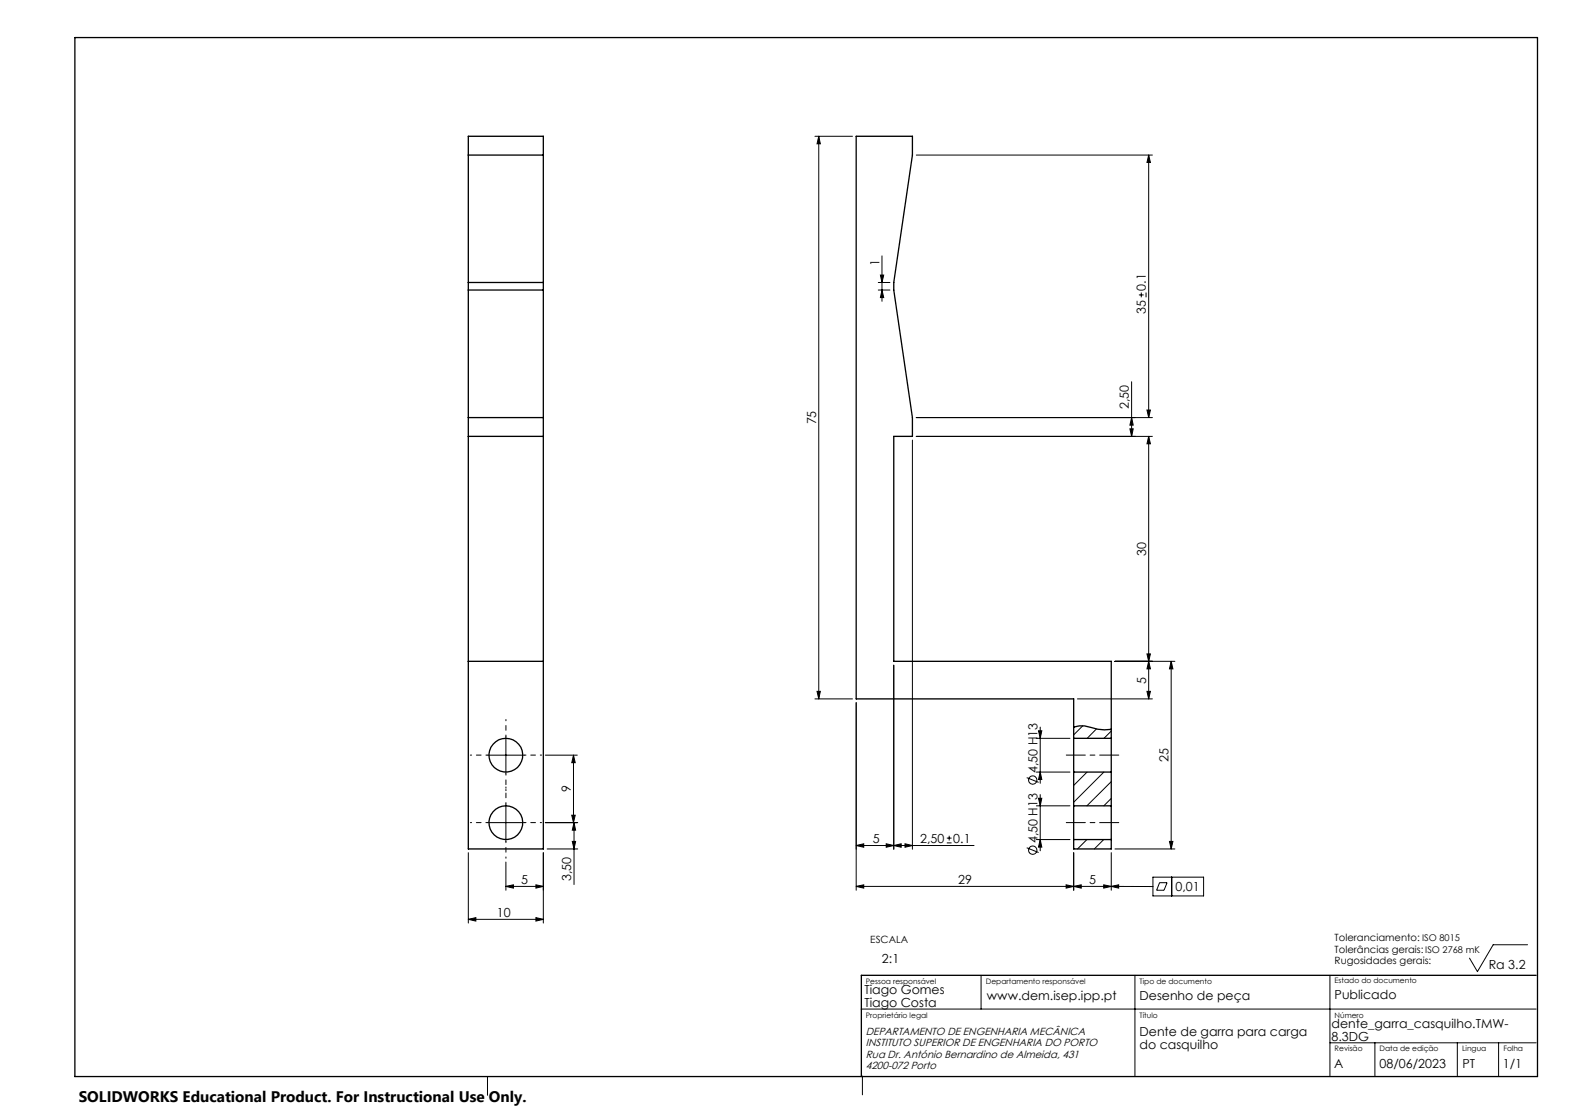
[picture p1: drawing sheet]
<svg xmlns="http://www.w3.org/2000/svg" width="420mm" height="297mm" viewBox="0 0 420 297" stroke-linecap="round" stroke-linejoin="round" font-family="sans-serif">
<g fill="none" stroke="#000" stroke-width=".35">
<path d="M20 10h390v277h-390zM124.9 36.3h20v190h-20zM124.9 41.3h20M124.9 75.3h20M124.9 77.3h20M124.9 116.3h20M124.9 111.3h20M124.9 176.3h20M286.3 193.8l1.5-.3h1.4a15.3 15.3 0 0 0 7.1 .9M286.3 196.8v9M286.3 196.8v-10.5h-58v-150h15v5l-5 34v2l5 34v5h-5v60h58v20.5M286.3 196.8h10"/>
<path d="M296.3 196.8v9M286.3 214.8v9M286.3 205.8v9M286.3 205.8h10M286.3 214.8h10M296.3 214.8v9M296.3 205.8v9M286.3 223.8v2.5h10v-2.5M286.3 223.8h10M409.6 260h-179.9v27"/>
<circle cx="134.9" cy="219.3" r="4.5"/>
<circle cx="134.9" cy="201.3" r="4.5"/>
</g>
<g fill="none" stroke="#000" stroke-width=".27">
<path d="M217.3 36.3h10M218.3 36.3v150M218.3 36.3l.5 2h-.9zM244.3 41.3h63M306.3 41.3v70M306.3 41.3l.5 2h-.9zM234.2 77.3h3.1M234.2 75.3h3.1M234.8 73.3h.9l-.5 2zM235.2 77.3l.5 2h-.9zM235.2 68.2v12.1M303.7 78.6h1.3"/>
<path d="M304.3 78v1.3M305.6 78v1.3M243.3 117.3v109.1M244.3 111.3h63M244.3 116.3h63M301.3 114.3h.9l-.4 2zM301.8 111.3l.4 2h-.9zM301.8 101.8v14.5M305.9 109.3h.9l-.5 2zM306.3 116.3v70M306.3 116.3l.5 2h-.9zM238.3 177.3v49.1"/>
<path d="M297.3 176.3h16M305.9 174.3h.9l-.5 2zM306.3 176.3l.5 2h-.9zM312.3 176.3v50M312.3 176.3l.5 2h-.9zM134.9 196.3v10M217.3 186.3h10M217.9 184.3h.9l-.5 2zM228.3 187.3v50M276.4 196.8h8.9M276.9 194.8h.9l-.4 2zM277.4 193.8v15"/>
<path d="M287.3 186.3h20M288.7 193.5l-2.4 2.4M292.4 194.3l-2.5 2.5M296.3 194.9l-1.9 1.9M305.9 184.3h.9l-.5 2zM129.9 219.3h10M129.9 201.3h10M134.9 214.3v10M145.4 201.3h8.6M152.5 217.3h.9l-.5 2zM152.9 201.3v18M152.9 201.3l.5 2h-.9z"/>
<path d="M153.1 219.3v16.5M153.1 219.3l.4 2h-.9zM154.1 219.3h-8.7M273.8 207.3l3.2 1.3M276.4 205.8h8.9M276.4 214.8h8.9M276.9 212.8h.9l-.4 2zM277.4 205.8l.4 2h-.9zM277.4 211.8v15M289.9 205.8l-3.6 3.6M294.4 205.8l-8.1 8.1M296.3 208.4l-6.5 6.4"/>
<path d="M296.3 212.9l-1.9 1.9M124.9 227.3v18.8M134.9 236.3l2-.4v.9zM134.9 229.8v7.5M134.9 236.3h10M142.9 235.9l2 .4-2 .5zM144.9 227.3v18.8M145.9 226.3h8.2M152.6 224.3h.9l-.4 2zM228.3 225.4l2-.4v.9zM228.3 225.4h31.5M228.3 236.3l2-.4v.9z"/>
<path d="M228.3 236.3h68M236.3 225l2 .4-2 .5zM238.3 225.4l2-.4v.9zM241.3 225l2 .4-2 .5zM252.5 224.7h1.3M252.5 223.4h1.3M253.1 222.8v1.3M273.8 226l3.2 1.3M276.4 223.8h8.9M277.4 223.8l.4 2h-.9zM284.3 235.9l2 .4-2 .5zM286.3 236.3l2-.4v.9z"/>
<path d="M286.3 227.3v10M289.8 223.8l-2.5 2.5M294.3 235.9l2 .4-2 .5zM294.3 223.8l-2.5 2.5M296.3 227.3v10M296.3 236.3l2-.4v.9zM296.3 236.3l11.1 .1M297.3 226.3h16M307.4 233.9h13.6v5h-13.6zM309.2 235.3h2l-.8 2h-2zM311.9 224.3h.9l-.5 2zM312.5 233.9v5"/>
<path d="M124.9 245.1l2-.5v1zM124.9 245.1h20M142.9 244.6l2 .5-2 .5zM407.4 251.9h-9.2l-4.2 7.1-2.1-3.6M229.6 269h180M261.6 260v9M302.6 260v27M354.6 260v27M354.6 278h55M366.6 278v9M388.6 278v9M399.6 278v9"/>
<path d="M130 287v5M230 286.9v5"/>
<circle cx="275.4" cy="208" r="1.11"/>
<circle cx="275.4" cy="226.7" r="1.11"/>
</g>
<path d="M298.3 201.3h-14M298.3 219.3h-14" fill="none" stroke="#000" stroke-width=".27" stroke-dasharray="15.2 1.3 1.3 1.3" stroke-dashoffset="10.1"/>
<path d="M134.9 196.3v-4.5M129.9 219.3h-4.5M129.9 201.3h-4.5M134.9 214.3v-4.5M134.9 206.3v4.5M139.9 219.3h4.5M139.9 201.3h4.5M134.9 224.3v4.5" fill="none" stroke="#000" stroke-width=".27" stroke-dasharray="15.2 1.3 1.3 1.3" stroke-dashoffset="14.9"/>
<g fill="#000">
<path d="M296.3 236.3l2-.4v.9z"/>
<path d="M218.3 36.3l.5 2h-.9zM217.9 184.3h.9l-.5 2zM235.2 77.3l.5 2h-.9zM234.8 73.3h.9l-.5 2zM301.8 111.3l.4 2h-.9zM301.3 114.3h.9l-.4 2zM276.9 212.8h.9l-.4 2zM277.4 223.8l.4 2h-.9zM153.1 219.3l.4 2h-.9zM152.6 224.3h.9l-.4 2z"/>
<path d="M305.9 109.3h.9l-.5 2zM306.3 41.3l.5 2h-.9z"/>
<path d="M134.9 236.3l2-.4v.9zM142.9 235.9l2 .4-2 .5z"/>
<path d="M228.3 236.3l2-.4v.9zM284.3 235.9l2 .4-2 .5z"/>
<path d="M236.3 225l2 .4-2 .5zM228.3 225.4l2-.4v.9z"/>
<path d="M241.3 225l2 .4-2 .5zM238.3 225.4l2-.4v.9z"/>
<path d="M286.3 236.3l2-.4v.9zM294.3 235.9l2 .4-2 .5zM124.9 245.1l2-.5v1zM142.9 244.6l2 .5-2 .5z"/>
<path d="M311.9 224.3h.9l-.5 2zM312.3 176.3l.5 2h-.9zM305.9 184.3h.9l-.5 2zM306.3 176.3l.5 2h-.9zM305.9 174.3h.9l-.5 2zM306.3 116.3l.5 2h-.9zM277.4 205.8l.4 2h-.9zM276.9 194.8h.9l-.4 2zM152.5 217.3h.9l-.5 2zM152.9 201.3l.5 2h-.9z"/>
</g>
<text font-size="4.1" x="21" y="293.7">SOLIDWORKS Educational Product. For Instructional Use Only.</text>
<g font-size="3.3">
<text x="234.5" y="71" transform="rotate(-90 234.5 71)">1</text>
<text x="305.6" y="77.5" transform="rotate(-90 305.6 77.5)">0.1</text>
<text x="305.6" y="83.6" transform="rotate(-90 305.6 83.6)">35</text>
<text x="217.6" y="113.2" transform="rotate(-90 217.6 113.2)">75</text>
<text x="301" y="109.2" transform="rotate(-90 301 109.2)">2,50</text>
<text x="305.6" y="148.2" transform="rotate(-90 305.6 148.2)">30</text>
<text x="305.6" y="182.2" transform="rotate(-90 305.6 182.2)">5</text>
<text x="311.6" y="203.2" transform="rotate(-90 311.6 203.2)">25</text>
<text x="276.6" y="206.1" transform="rotate(-90 276.6 206.1)">4,50 H13</text>
<text x="152.2" y="211.2" transform="rotate(-90 152.2 211.2)">9</text>
<text x="232.8" y="224.7">5</text>
<text x="245.4" y="224.6">2,50</text>
<text x="254.2" y="224.6">0.1</text>
<text x="276.6" y="224.8" transform="rotate(-90 276.6 224.8)">4,50 H13</text>
<text x="139" y="235.6">5</text>
<text x="152.3" y="234.9" transform="rotate(-90 152.3 234.9)">3,50</text>
<text x="255.5" y="235.6">29</text>
<text x="290.4" y="235.6">5</text>
<text x="313.5" y="237.6">0,01</text>
<text x="132.5" y="244.4">10</text>
<text x="235.2" y="256.7">2:1</text>
<text x="397" y="258.3">Ra 3.2</text>
<text x="230.5" y="265.1">Tiago Gomes</text>
<text x="230.5" y="268.6">Tiago Costa</text>
<text x="263.2" y="266.5">www.dem.isep.ipp.pt</text>
<text x="303.9" y="266.5">Desenho de peça</text>
<text x="355.9" y="266.5">Publicado</text>
<text x="355.1" y="274">dente_garra_casquilho.TMW-</text>
<text x="303.9" y="276.1">Dente de garra para carga</text>
<text x="303.9" y="279.6">do casquilho</text>
<text x="355.1" y="277.5">8.3DG</text>
<text x="355.8" y="284.7">A</text>
<text x="367.9" y="284.7">08/06/2023</text>
<text x="390" y="284.7">PT</text>
<text x="400.8" y="284.7">1/1</text>
</g>
<g font-size="2.8">
<text x="230.9" y="276">DEPARTAMENTO DE ENGENHARIA MECÂNICA</text>
<text x="230.9" y="282">Rua Dr. António Bernardino de Almeida, 431</text>
<text x="230.9" y="279">INSTITUTO SUPERIOR DE ENGENHARIA DO PORTO</text>
<text x="230.9" y="285">4200-072 Porto</text>
</g>
<g font-size="2.7">
<text x="232.1" y="251.4">ESCALA</text>
<text x="355.9" y="250.8">Toleranciamento: ISO 8015</text>
<text x="355.9" y="254">Tolerâncias gerais: ISO 2768 mK</text>
<text x="355.9" y="257.1">Rugosidades gerais:</text>
</g>
<g font-size="2">
<text x="230.9" y="262.3">Pessoa responsável</text>
<text x="262.9" y="262.3">Departamento responsável</text>
<text x="303.9" y="262.3">Tipo de documento</text>
<text x="355.9" y="262.1">Estado do documento</text>
<text x="230.9" y="271.3">Proprietário legal</text>
<text x="303.9" y="271.3">Título</text>
<text x="355.9" y="271.3">Número</text>
<text x="355.9" y="280.3">Revisão</text>
<text x="367.9" y="280.3">Data de edição</text>
<text x="389.9" y="280.3">Lingua</text>
<text x="400.9" y="280.3">Folha</text>
</g>
</svg>
